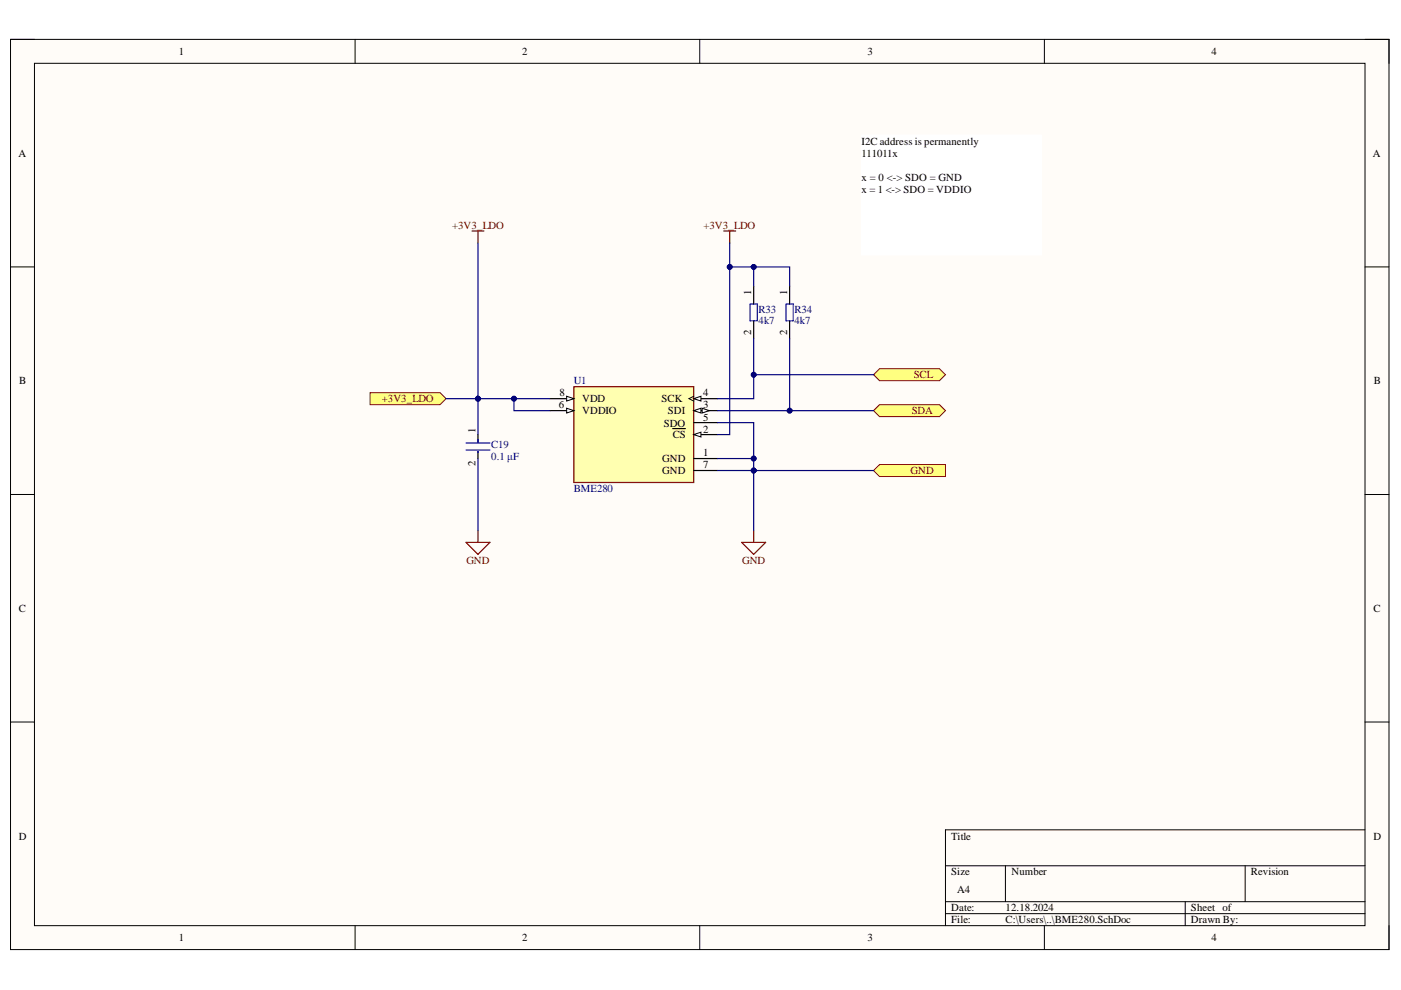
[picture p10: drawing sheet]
<svg xmlns="http://www.w3.org/2000/svg" width="297mm" height="210mm" viewBox="0 0 297 210" stroke-linecap="round" stroke-linejoin="round" font-family="sans-serif">
<path d="M2.2 8.4h292.3v192.9h-292.3z" fill-rule="evenodd" fill="#fffcf8"/>
<path d="M2.2 8.4h292.3v192.9h-292.3z" fill="none" stroke="#000" stroke-width=".21"/>
<path d="M7.3 13.4h282.1v182.9h-282.1z" fill-rule="evenodd" fill="#fffcf8"/>
<g fill="none" stroke="#000" stroke-width=".21">
<path d="M2.2 8.3h5.1M7.3 13.4h282.1v182.9h-282.1zM75.3 8.3v5.1M148.4 8.3v5.1M221.4 8.4v5M289.4 8.4h5.1v5M2.2 56.6h5.1M289.4 56.6h5.1M2.2 104.8h5.1M289.4 104.8h5.1M2.2 153.1h5.1M289.4 153.1h5.1"/>
<path d="M289.4 175.9h-88.9v20.4M75.3 196.3v5M148.4 196.3v5M200.5 183.6h88.9M200.5 191.2h88.9M200.5 193.7h88.9M213.2 183.6v7.6M221.4 196.3v5M251.3 191.2v5.1M264 183.6v7.6M294.5 196.3v5"/>
</g>
<path d="M121.7 82h25.4v20.3h-25.4z" fill-rule="evenodd" fill="#ffffb0"/>
<path d="M121.7 82h25.4v20.3h-25.4z" fill="none" stroke="#800000" stroke-width=".25"/>
<path d="M116.6 84.5h5.1" fill="none" stroke="#000" stroke-width=".25"/>
<path d="M120.1 84l1.6 .5-1.6 .5z" fill="#f8fcff"/>
<path d="M120.1 84l1.6 .5-1.6 .5z" fill="none" stroke="#000" stroke-width=".21"/>
<path d="M116.6 87.1h5.1" fill="none" stroke="#000" stroke-width=".25"/>
<path d="M120.1 86.6l1.6 .5-1.6 .5z" fill="#f8fcff"/>
<path d="M120.1 86.6l1.6 .5-1.6 .5z" fill="none" stroke="#000" stroke-width=".21"/>
<path d="M147.1 92.1h5.1" fill="none" stroke="#000" stroke-width=".25"/>
<path d="M147.1 92.1l1.5-.5v1z" fill="#f8fcff"/>
<path d="M147.1 92.1l1.5-.5v1z" fill="none" stroke="#000" stroke-width=".21"/>
<path d="M142.6 90.9h2.7M147.1 84.5h5.1" fill="none" stroke="#000" stroke-width=".25"/>
<path d="M147.1 84.5l1.5-.5v1z" fill="#f8fcff"/>
<path d="M147.1 84.5l1.5-.5v1zM147.1 84l-1 .5 1 .5" fill="none" stroke="#000" stroke-width=".21"/>
<path d="M147.1 87.1h5.1" fill="none" stroke="#000" stroke-width=".25"/>
<path d="M147.1 87.1l1.5-.5v1z" fill="#f8fcff"/>
<path d="M147.1 87.1l1.5-.5v1z" fill="none" stroke="#000" stroke-width=".21"/>
<path d="M148.9 86.6l1.5 .5-1.5 .5z" fill="#f8fcff"/>
<path d="M148.9 86.6l1.5 .5-1.5 .5z" fill="none" stroke="#000" stroke-width=".21"/>
<path d="M147.1 89.6h5.1M147.1 97.2h5.1M147.1 99.8h5.1" fill="none" stroke="#000" stroke-width=".25"/>
<path d="M157.3 115h5l-2.5 2.5zM159.8 112.5v2.5" fill="none" stroke="#800000" stroke-width=".25"/>
<path d="M185.2 99.8l1.3-1.3h14v2.5h-14z" fill-rule="evenodd" fill="#ffff80"/>
<path d="M185.2 99.8l1.3-1.3h14v2.5h-14z" fill="none" stroke="#800000" stroke-width=".21"/>
<path d="M78.5 83.3h14.8l1.3 1.2-1.3 1.3h-14.8z" fill-rule="evenodd" fill="#ffff80"/>
<path d="M78.5 83.3h14.8l1.3 1.2-1.3 1.3h-14.8z" fill="none" stroke="#800000" stroke-width=".21"/>
<path d="M100.1 49h2.5M101.3 49v2.5M98.8 115h5.1l-2.6 2.5zM101.3 112.5v2.5" fill="none" stroke="#800000" stroke-width=".25"/>
<path d="M101.3 92.1v1.8M101.3 95.7v1.5" fill="none" stroke="#000" stroke-width=".25"/>
<path d="M98.8 93.9h5.1M98.8 95.4h5.1M101.3 93.2v.7M101.3 95.7v.3" fill="none" stroke="#00f" stroke-width=".25"/>
<path d="M182.7 28.7h38.1v25.4h-38.1z" fill-rule="evenodd" fill="#fff"/>
<path d="M182.7 28.7h38.1v25.4h-38.1z" fill="none" stroke="#fff" stroke-width=".21"/>
<path d="M185.2 79.4l1.3-1.2h12.7l1.3 1.2-1.3 1.3h-12.7z" fill-rule="evenodd" fill="#ffff80"/>
<path d="M185.2 79.4l1.3-1.2h12.7l1.3 1.2-1.3 1.3h-12.7z" fill="none" stroke="#800000" stroke-width=".21"/>
<path d="M185.2 87.1l1.3-1.3h12.7l1.3 1.3-1.3 1.2h-12.7z" fill-rule="evenodd" fill="#ffff80"/>
<path d="M185.2 87.1l1.3-1.3h12.7l1.3 1.3-1.3 1.2h-12.7z" fill="none" stroke="#800000" stroke-width=".21"/>
<path d="M153.4 49h2.6M154.7 49v2.5" fill="none" stroke="#800000" stroke-width=".25"/>
<path d="M159 64.5h1.6v3.5h-1.6zM166.7 64.5h1.5v3.5h-1.5z" fill="none" stroke="#00f" stroke-width=".25"/>
<path d="M159.8 60.7v3.8M159.8 68v3.8M167.4 60.7v3.8M167.4 68v3.8" fill="none" stroke="#000" stroke-width=".25"/>
<path d="M152.2 99.8h7.6v12.7" fill="none" stroke="#000080" stroke-width=".25"/>
<circle cx="159.8" cy="99.8" r=".51" fill="#000080"/>
<circle cx="159.8" cy="99.8" r=".51" fill="none" stroke="#000080" stroke-width=".21"/>
<path d="M152.2 97.2h7.6v2.6" fill="none" stroke="#000080" stroke-width=".25"/>
<circle cx="159.8" cy="97.2" r=".51" fill="#000080"/>
<circle cx="159.8" cy="97.2" r=".51" fill="none" stroke="#000080" stroke-width=".21"/>
<circle cx="159.8" cy="99.8" r=".51" fill="#000080"/>
<circle cx="159.8" cy="99.8" r=".51" fill="none" stroke="#000080" stroke-width=".21"/>
<path d="M159.8 99.8h25.4" fill="none" stroke="#000080" stroke-width=".25"/>
<circle cx="159.8" cy="99.8" r=".51" fill="#000080"/>
<circle cx="159.8" cy="99.8" r=".51" fill="none" stroke="#000080" stroke-width=".21"/>
<path d="M109 84.5v2.6h7.6" fill="none" stroke="#000080" stroke-width=".25"/>
<circle cx="109" cy="84.5" r=".51" fill="#000080"/>
<circle cx="109" cy="84.5" r=".51" fill="none" stroke="#000080" stroke-width=".21"/>
<path d="M101.3 84.5v7.6" fill="none" stroke="#000080" stroke-width=".25"/>
<circle cx="101.3" cy="84.5" r=".51" fill="#000080"/>
<circle cx="101.3" cy="84.5" r=".51" fill="none" stroke="#000080" stroke-width=".21"/>
<path d="M101.3 97.2v15.3M152.2 89.6h7.6v7.6" fill="none" stroke="#000080" stroke-width=".25"/>
<circle cx="159.8" cy="97.2" r=".51" fill="#000080"/>
<circle cx="159.8" cy="97.2" r=".51" fill="none" stroke="#000080" stroke-width=".21"/>
<path d="M185.2 79.4h-25.4v5.1h-7.6" fill="none" stroke="#000080" stroke-width=".25"/>
<circle cx="159.8" cy="79.4" r=".51" fill="#000080"/>
<circle cx="159.8" cy="79.4" r=".51" fill="none" stroke="#000080" stroke-width=".21"/>
<path d="M159.8 71.8v7.6" fill="none" stroke="#000080" stroke-width=".25"/>
<circle cx="159.8" cy="79.4" r=".51" fill="#000080"/>
<circle cx="159.8" cy="79.4" r=".51" fill="none" stroke="#000080" stroke-width=".21"/>
<path d="M167.4 71.8v15.3" fill="none" stroke="#000080" stroke-width=".25"/>
<circle cx="167.4" cy="87.1" r=".51" fill="#000080"/>
<circle cx="167.4" cy="87.1" r=".51" fill="none" stroke="#000080" stroke-width=".21"/>
<path d="M154.7 56.6h5.1v4.1" fill="none" stroke="#000080" stroke-width=".25"/>
<circle cx="159.8" cy="56.6" r=".51" fill="#000080"/>
<circle cx="159.8" cy="56.6" r=".51" fill="none" stroke="#000080" stroke-width=".21"/>
<circle cx="154.7" cy="56.6" r=".51" fill="#000080"/>
<circle cx="154.7" cy="56.6" r=".51" fill="none" stroke="#000080" stroke-width=".21"/>
<path d="M159.8 56.6h7.6v4.1" fill="none" stroke="#000080" stroke-width=".25"/>
<circle cx="159.8" cy="56.6" r=".51" fill="#000080"/>
<circle cx="159.8" cy="56.6" r=".51" fill="none" stroke="#000080" stroke-width=".21"/>
<path d="M152.2 87.1h33" fill="none" stroke="#000080" stroke-width=".25"/>
<circle cx="167.4" cy="87.1" r=".51" fill="#000080"/>
<circle cx="167.4" cy="87.1" r=".51" fill="none" stroke="#000080" stroke-width=".21"/>
<path d="M154.7 51.5v40.6h-2.5" fill="none" stroke="#000080" stroke-width=".25"/>
<circle cx="154.7" cy="56.6" r=".51" fill="#000080"/>
<circle cx="154.7" cy="56.6" r=".51" fill="none" stroke="#000080" stroke-width=".21"/>
<path d="M101.3 51.5v33" fill="none" stroke="#000080" stroke-width=".25"/>
<circle cx="101.3" cy="84.5" r=".51" fill="#000080"/>
<circle cx="101.3" cy="84.5" r=".51" fill="none" stroke="#000080" stroke-width=".21"/>
<path d="M94.6 84.5h22" fill="none" stroke="#000080" stroke-width=".25"/>
<circle cx="101.3" cy="84.5" r=".51" fill="#000080"/>
<circle cx="101.3" cy="84.5" r=".51" fill="none" stroke="#000080" stroke-width=".21"/>
<circle cx="109" cy="84.5" r=".51" fill="#000080"/>
<circle cx="109" cy="84.5" r=".51" fill="none" stroke="#000080" stroke-width=".21"/>
<g font-size="2.3">
<text x="37.9" y="11.7">1</text>
<text x="110.7" y="11.7">2</text>
<text x="183.9" y="11.7">3</text>
<text x="256.8" y="11.7">4</text>
<text x="3.9" y="33.3">A</text>
<text x="182.6" y="30.8">I2C address is permanently</text>
<text x="182.6" y="33.3">111011x</text>
<text x="291.1" y="33.3">A</text>
<text x="182.6" y="38.4">x = 0 &lt;-&gt; SDO = GND</text>
<text x="182.6" y="40.9">x = 1 &lt;-&gt; SDO = VDDIO</text>
<text x="159.3" y="62.5" transform="rotate(-90 159.3 62.5)">1</text>
<text x="166.9" y="62.5" transform="rotate(-90 166.9 62.5)">1</text>
<text x="159.3" y="71.1" transform="rotate(-90 159.3 71.1)">2</text>
<text x="166.9" y="71.1" transform="rotate(-90 166.9 71.1)">2</text>
<text x="4.1" y="81.5">B</text>
<text x="291.3" y="81.5">B</text>
<text x="118.5" y="86.5">6</text>
<text x="118.6" y="84">8</text>
<text x="123.4" y="85.3">VDD</text>
<text x="123.4" y="87.8">VDDIO</text>
<text x="140.3" y="85.3">SCK</text>
<text x="141.6" y="87.8">SDI</text>
<text x="149.1" y="84">4</text>
<text x="149.1" y="86.5">3</text>
<text x="149.1" y="89.2">5</text>
<text x="100.8" y="91.9" transform="rotate(-90 100.8 91.9)">1</text>
<text x="140.8" y="90.4">SDO</text>
<text x="142.6" y="93">CS</text>
<text x="149.1" y="91.7">2</text>
<text x="100.8" y="98.8" transform="rotate(-90 100.8 98.8)">2</text>
<text x="140.4" y="98">GND</text>
<text x="140.4" y="100.6">GND</text>
<text x="149.1" y="96.8">1</text>
<text x="149.1" y="99.3">7</text>
<text x="4" y="129.7">C</text>
<text x="291.2" y="129.7">C</text>
<text x="4" y="178">D</text>
<text x="201.7" y="178">Title</text>
<text x="291.2" y="178">D</text>
<text x="201.7" y="185.6">Size</text>
<text x="214.4" y="185.6">Number</text>
<text x="265.2" y="185.6">Revision</text>
<text x="202.9" y="189.4">A4</text>
<text x="201.7" y="193.2">Date:</text>
<text x="201.7" y="195.8">File:</text>
<text x="213.2" y="193.2">12.18.2024</text>
<text x="213.2" y="195.8">C:\Users\..\BME280.SchDoc</text>
<text x="252.5" y="193.2">Sheet of</text>
<text x="252.5" y="195.8">Drawn By:</text>
<text x="37.9" y="199.6">1</text>
<text x="110.7" y="199.6">2</text>
<text x="183.9" y="199.6">3</text>
<text x="256.8" y="199.6">4</text>
</g>
<g font-size="2.3" fill="#800000">
<text x="95.8" y="48.5">+3V3_LDO</text>
<text x="149.1" y="48.5">+3V3_LDO</text>
<text x="193.7" y="80.2">SCL</text>
<text x="81" y="85.3">+3V3_LDO</text>
<text x="193.3" y="87.8">SDA</text>
<text x="193" y="100.6">GND</text>
<text x="98.9" y="119.6">GND</text>
<text x="157.3" y="119.6">GND</text>
</g>
<g font-size="2.3" fill="#000080">
<text x="160.8" y="66.3">R33</text>
<text x="160.8" y="68.8">4k7</text>
<text x="168.4" y="66.3">R34</text>
<text x="168.4" y="68.8">4k7</text>
<text x="121.6" y="81.5">U1</text>
<text x="104.1" y="95">C19</text>
<text x="104.1" y="97.5">0.1 μF</text>
<text x="121.6" y="104.4">BME280</text>
</g>
</svg>
